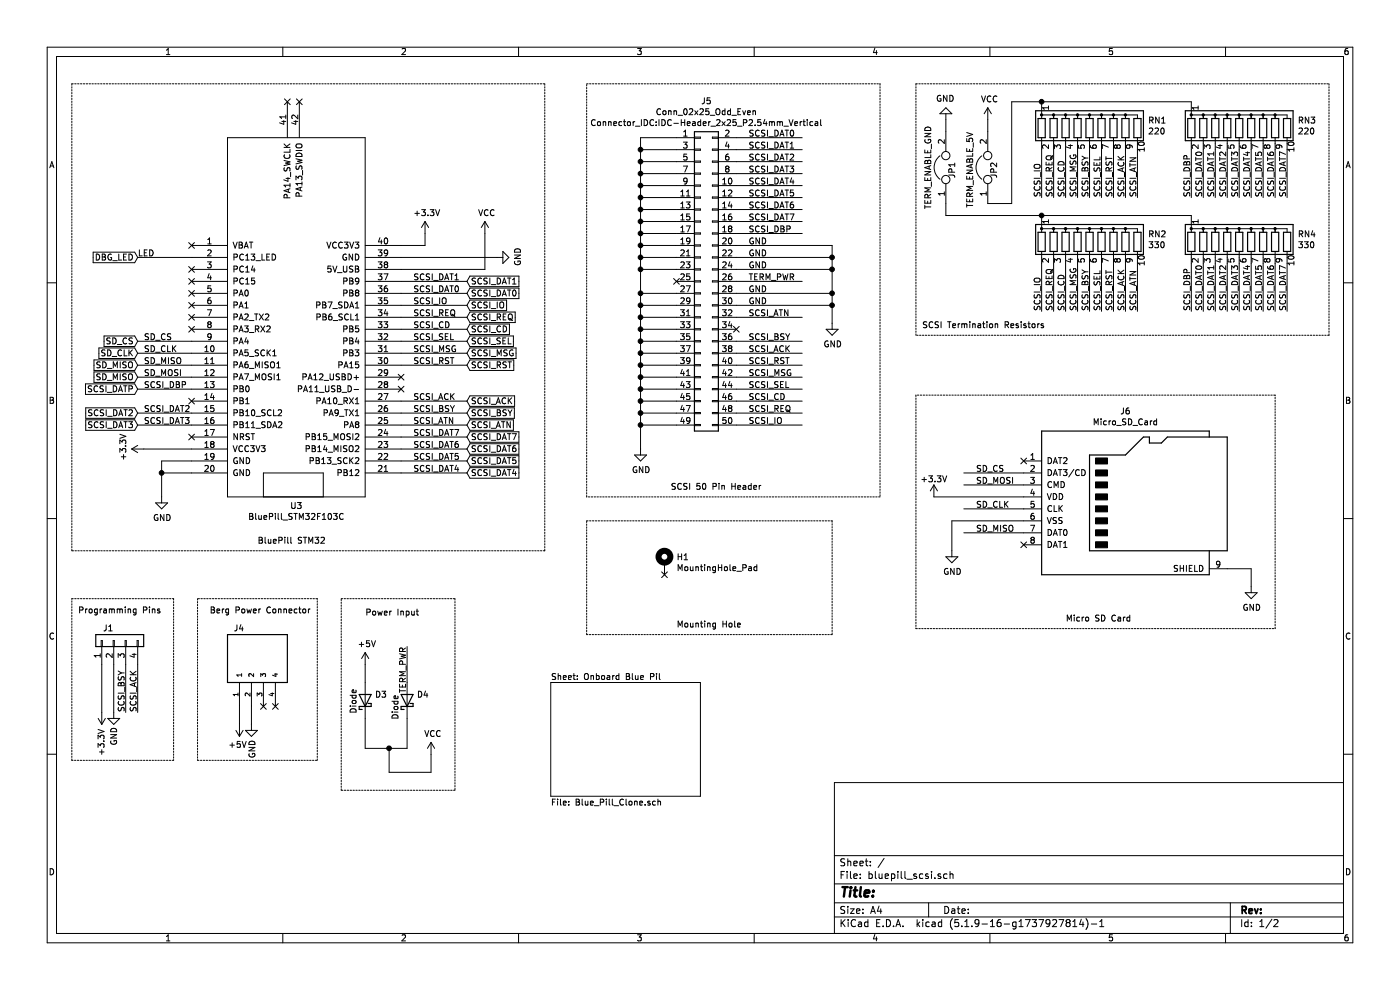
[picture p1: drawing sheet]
EESchema Schematic File Version 4
EELAYER 30 0
EELAYER END
$Descr A4 11693 8268
encoding utf-8
Sheet 1 2
Title ""
Date ""
Rev ""
Comp ""
Comment1 ""
Comment2 ""
Comment3 ""
Comment4 ""
$EndDescr
$Comp
L Connector_Generic:Conn_02x25_Odd_Even J5
U 1 1
P 5850 2350
F 0 "J5" H 5900 3857 50  0000 C CNN
F 1 "Conn_02x25_Odd_Even" H 5900 3766 50  0000 C CNN
F 2 "Connector_IDC:IDC-Header_2x25_P2.54mm_Vertical" H 5900 3675 50  0000 C CNN
F 3 "~" H 5850 2350 50  0001 C CNN
F 4 "https://lcsc.com/product-detail/IDC-Connectors_BOOMELE-Boom-Precision-Elec-C30006_C30006.html" H 5850 2350 50  0001 C CNN "LCSC"
	1    5850 2350
	1    0    0    -1  
$EndComp
Wire Wire Line
	6150 1150 6700 1150
Wire Wire Line
	6150 1250 6700 1250
Wire Wire Line
	6150 1350 6700 1350
Wire Wire Line
	6150 1450 6700 1450
Wire Wire Line
	6150 1550 6700 1550
Wire Wire Line
	6150 1650 6700 1650
Wire Wire Line
	6150 1750 6700 1750
Wire Wire Line
	6150 1850 6700 1850
Text Label 6250 1150 0    50   ~ 0
SCSI_DAT0
Text Label 6250 1250 0    50   ~ 0
SCSI_DAT1
Text Label 6250 1350 0    50   ~ 0
SCSI_DAT2
Text Label 6250 1450 0    50   ~ 0
SCSI_DAT3
Text Label 6250 1550 0    50   ~ 0
SCSI_DAT4
Text Label 6250 1650 0    50   ~ 0
SCSI_DAT5
Text Label 6250 1750 0    50   ~ 0
SCSI_DAT6
Text Label 6250 1850 0    50   ~ 0
SCSI_DAT7
Wire Wire Line
	6150 1950 6700 1950
Wire Wire Line
	6150 2650 6700 2650
Wire Wire Line
	6150 2850 6700 2850
Wire Wire Line
	6150 2950 6700 2950
Wire Wire Line
	6150 3050 6700 3050
Text Label 6250 1950 0    50   ~ 0
SCSI_DBP
Text Label 6250 2850 0    50   ~ 0
SCSI_BSY
Text Label 6250 2950 0    50   ~ 0
SCSI_ACK
Text Label 6250 3050 0    50   ~ 0
SCSI_RST
Wire Wire Line
	6150 3250 6700 3250
Text Label 6250 3250 0    50   ~ 0
SCSI_SEL
Wire Wire Line
	6150 3350 6700 3350
Text Label 6250 3350 0    50   ~ 0
SCSI_CD
Wire Wire Line
	6150 3450 6700 3450
Text Label 6250 3450 0    50   ~ 0
SCSI_REQ
Wire Wire Line
	6150 3550 6700 3550
Text Label 6250 3550 0    50   ~ 0
SCSI_IO
Wire Wire Line
	3350 2450 3900 2450
Text Label 3450 2450 0    50   ~ 0
SCSI_DAT0
Wire Wire Line
	3350 2350 3900 2350
Text Label 3450 2350 0    50   ~ 0
SCSI_DAT1
Wire Wire Line
	1600 3450 1150 3450
Text Label 1200 3450 0    50   ~ 0
SCSI_DAT2
Wire Wire Line
	1600 3550 1150 3550
Text Label 1200 3550 0    50   ~ 0
SCSI_DAT3
Wire Wire Line
	3350 3950 3900 3950
Text Label 3450 3950 0    50   ~ 0
SCSI_DAT4
Wire Wire Line
	3350 3850 3900 3850
Wire Wire Line
	3350 3650 3900 3650
Wire Wire Line
	3350 3750 3900 3750
Text Label 3450 3850 0    50   ~ 0
SCSI_DAT5
Text Label 3450 3750 0    50   ~ 0
SCSI_DAT6
Text Label 3450 3650 0    50   ~ 0
SCSI_DAT7
Wire Wire Line
	1600 3250 1150 3250
Text Label 1200 3250 0    50   ~ 0
SCSI_DBP
Wire Wire Line
	3350 3350 3900 3350
Wire Wire Line
	3350 3450 3900 3450
Wire Wire Line
	3350 3550 3900 3550
Text Label 3450 3550 0    50   ~ 0
SCSI_ATN
Text Label 3450 3450 0    50   ~ 0
SCSI_BSY
Text Label 3450 3350 0    50   ~ 0
SCSI_ACK
Wire Wire Line
	3350 3050 3900 3050
Text Label 3450 3050 0    50   ~ 0
SCSI_RST
Wire Wire Line
	3350 2550 3900 2550
Wire Wire Line
	3350 2650 3900 2650
Wire Wire Line
	3350 2750 3900 2750
Wire Wire Line
	3350 2850 3900 2850
Wire Wire Line
	3350 2950 3900 2950
Text Label 3450 2950 0    50   ~ 0
SCSI_MSG
Text Label 3450 2850 0    50   ~ 0
SCSI_SEL
Text Label 3450 2750 0    50   ~ 0
SCSI_CD
Text Label 3450 2650 0    50   ~ 0
SCSI_REQ
Text Label 3450 2550 0    50   ~ 0
SCSI_IO
Wire Wire Line
	1600 3850 1350 3850
Wire Wire Line
	1350 3850 1350 3950
Wire Wire Line
	1600 3950 1350 3950
Connection ~ 1350 3950
Wire Wire Line
	1350 3950 1350 4150
$Comp
L power:GND #PWR04
U 1 1
P 1350 4150
F 0 "#PWR04" H 1350 3900 50  0001 C CNN
F 1 "GND" H 1355 3977 50  0000 C CNN
F 2 "" H 1350 4150 50  0001 C CNN
F 3 "" H 1350 4150 50  0001 C CNN
	1    1350 4150
	1    0    0    -1  
$EndComp
Wire Wire Line
	3350 2250 4050 2250
Wire Wire Line
	4050 2250 4050 1950
Wire Wire Line
	3350 2050 3550 2050
Wire Wire Line
	3550 2050 3550 1950
Wire Wire Line
	3350 2150 4150 2150
$Comp
L power:GND #PWR011
U 1 1
P 4150 2150
F 0 "#PWR011" H 4150 1900 50  0001 C CNN
F 1 "GND" H 4155 1977 50  0000 C CNN
F 2 "" H 4150 2150 50  0001 C CNN
F 3 "" H 4150 2150 50  0001 C CNN
	1    4150 2150
	0    -1   -1   0   
$EndComp
$Comp
L power:+3.3V #PWR08
U 1 1
P 3550 1950
F 0 "#PWR08" H 3550 1800 50  0001 C CNN
F 1 "+3.3V" H 3565 2123 50  0000 C CNN
F 2 "" H 3550 1950 50  0001 C CNN
F 3 "" H 3550 1950 50  0001 C CNN
	1    3550 1950
	1    0    0    -1  
$EndComp
$Comp
L power:+3.3V #PWR03
U 1 1
P 1200 3750
F 0 "#PWR03" H 1200 3600 50  0001 C CNN
F 1 "+3.3V" H 1215 3923 50  0000 C CNN
F 2 "" H 1200 3750 50  0001 C CNN
F 3 "" H 1200 3750 50  0001 C CNN
	1    1200 3750
	0    -1   -1   0   
$EndComp
Wire Wire Line
	1600 2850 1150 2850
Wire Wire Line
	1600 2950 1150 2950
Wire Wire Line
	1600 3050 1150 3050
Wire Wire Line
	1600 3150 1150 3150
Text Label 1200 2850 0    50   ~ 0
SD_CS
Text Label 1200 2950 0    50   ~ 0
SD_CLK
Text Label 1200 3050 0    50   ~ 0
SD_MISO
Text Label 1200 3150 0    50   ~ 0
SD_MOSI
Wire Wire Line
	8550 4250 8050 4250
Text Label 8150 4250 0    50   ~ 0
SD_CLK
Text Label 8150 4450 0    50   ~ 0
SD_MISO
Text Label 8150 4050 0    50   ~ 0
SD_MOSI
Text Label 8150 3950 0    50   ~ 0
SD_CS
$Comp
L power:+3.3V #PWR014
U 1 1
P 7800 4150
F 0 "#PWR014" H 7800 4000 50  0001 C CNN
F 1 "+3.3V" H 7800 4300 50  0000 C CNN
F 2 "" H 7800 4150 50  0001 C CNN
F 3 "" H 7800 4150 50  0001 C CNN
	1    7800 4150
	1    0    0    -1  
$EndComp
Wire Wire Line
	8550 4350 7950 4350
Wire Wire Line
	7950 4350 7950 4600
$Comp
L power:GND #PWR016
U 1 1
P 7950 4600
F 0 "#PWR016" H 7950 4350 50  0001 C CNN
F 1 "GND" H 7955 4427 50  0000 C CNN
F 2 "" H 7950 4600 50  0001 C CNN
F 3 "" H 7950 4600 50  0001 C CNN
	1    7950 4600
	1    0    0    -1  
$EndComp
$Comp
L bluepill_scsi-rescue:BluePill_STM32F103C-bluepill U3
U 1 1
P 2450 2750
F 0 "U3" H 2475 1277 50  0000 C CNN
F 1 "BluePill_STM32F103C" H 2475 1186 50  0000 C CNN
F 2 "blue:BluePill_STM32F103C" H 2500 1150 50  0001 C CNN
F 3 "www.rogerclark.net" H 2450 1250 50  0001 C CNN
	1    2450 2750
	1    0    0    -1  
$EndComp
$Comp
L Connector:Micro_SD_Card J6
U 1 1
P 9450 4150
F 0 "J6" H 9400 4867 50  0000 C CNN
F 1 "Micro_SD_Card" H 9400 4776 50  0000 C CNN
F 2 "Connector_Card:microSD_HC_Molex_104031-0811" H 10600 4450 50  0001 C CNN
F 3 "https://www.mouser.com/datasheet/2/276/1/1040310811_MEMORY_CARD_SOCKET-153593.pdf" H 9450 4150 50  0001 C CNN
F 4 "https://www.mouser.com/ProductDetail/538-104031-0811" H 9450 4150 50  0001 C CNN "Mouser"
	1    9450 4150
	1    0    0    -1  
$EndComp
Wire Wire Line
	10250 4750 10450 4750
Wire Wire Line
	10450 4750 10450 4900
$Comp
L power:GND #PWR018
U 1 1
P 10450 4900
F 0 "#PWR018" H 10450 4650 50  0001 C CNN
F 1 "GND" H 10455 4727 50  0000 C CNN
F 2 "" H 10450 4900 50  0001 C CNN
F 3 "" H 10450 4900 50  0001 C CNN
	1    10450 4900
	1    0    0    -1  
$EndComp
Wire Wire Line
	5650 1150 5350 1150
Wire Wire Line
	5650 1250 5350 1250
Wire Wire Line
	5650 1350 5350 1350
Wire Wire Line
	5650 1450 5350 1450
Wire Wire Line
	5650 1550 5350 1550
Wire Wire Line
	5650 1650 5350 1650
Wire Wire Line
	5650 1750 5350 1750
Wire Wire Line
	5650 1850 5350 1850
Wire Wire Line
	5650 1950 5350 1950
Wire Wire Line
	5650 2050 5350 2050
Wire Wire Line
	5650 2150 5350 2150
Wire Wire Line
	5650 2250 5350 2250
Wire Wire Line
	5650 2450 5350 2450
Wire Wire Line
	5650 2550 5350 2550
Wire Wire Line
	5650 2650 5350 2650
Wire Wire Line
	5650 2750 5350 2750
Wire Wire Line
	5650 2850 5350 2850
Wire Wire Line
	5650 2950 5350 2950
Wire Wire Line
	5650 3050 5350 3050
Wire Wire Line
	5650 3150 5350 3150
Wire Wire Line
	5650 3250 5350 3250
Wire Wire Line
	5650 3350 5350 3350
Wire Wire Line
	5650 3450 5350 3450
Wire Wire Line
	5650 3550 5350 3550
Wire Wire Line
	5350 1150 5350 1250
Connection ~ 5350 3550
Connection ~ 5350 1250
Wire Wire Line
	5350 1250 5350 1350
Connection ~ 5350 1350
Wire Wire Line
	5350 1350 5350 1450
Connection ~ 5350 1450
Wire Wire Line
	5350 1450 5350 1550
Connection ~ 5350 1550
Wire Wire Line
	5350 1550 5350 1650
Connection ~ 5350 1650
Wire Wire Line
	5350 1650 5350 1750
Connection ~ 5350 1750
Wire Wire Line
	5350 1750 5350 1850
Connection ~ 5350 1850
Wire Wire Line
	5350 1850 5350 1950
Connection ~ 5350 1950
Wire Wire Line
	5350 1950 5350 2050
Connection ~ 5350 2050
Wire Wire Line
	5350 2050 5350 2150
Connection ~ 5350 2150
Wire Wire Line
	5350 2150 5350 2250
Connection ~ 5350 2250
Connection ~ 5350 2450
Wire Wire Line
	5350 2450 5350 2550
Connection ~ 5350 2550
Wire Wire Line
	5350 2550 5350 2650
Connection ~ 5350 2650
Wire Wire Line
	5350 2650 5350 2750
Connection ~ 5350 2750
Wire Wire Line
	5350 2750 5350 2850
Connection ~ 5350 2850
Wire Wire Line
	5350 2850 5350 2950
Connection ~ 5350 2950
Wire Wire Line
	5350 2950 5350 3050
Connection ~ 5350 3050
Wire Wire Line
	5350 3050 5350 3150
Connection ~ 5350 3150
Wire Wire Line
	5350 3150 5350 3250
Connection ~ 5350 3250
Wire Wire Line
	5350 3250 5350 3350
Connection ~ 5350 3350
Wire Wire Line
	5350 3350 5350 3450
Connection ~ 5350 3450
Wire Wire Line
	5350 3450 5350 3550
NoConn ~ 1600 2050
NoConn ~ 1600 2250
NoConn ~ 1600 2350
NoConn ~ 1600 2450
NoConn ~ 1600 2550
NoConn ~ 1600 2650
NoConn ~ 1600 2750
NoConn ~ 1600 3650
NoConn ~ 3350 3150
NoConn ~ 3350 3250
NoConn ~ 2400 850 
NoConn ~ 2500 850 
NoConn ~ 1600 3350
Text Label 6250 2650 0    50   ~ 0
SCSI_ATN
Wire Wire Line
	6150 2050 6950 2050
Wire Wire Line
	6950 2050 6950 2150
Wire Wire Line
	6150 2150 6950 2150
Connection ~ 6950 2150
Wire Wire Line
	6950 2150 6950 2250
Wire Wire Line
	6150 2250 6950 2250
Connection ~ 6950 2250
Wire Wire Line
	6950 2250 6950 2450
Wire Wire Line
	6150 2450 6950 2450
Connection ~ 6950 2450
Wire Wire Line
	6950 2450 6950 2550
Wire Wire Line
	6150 2550 6950 2550
Connection ~ 6950 2550
$Comp
L power:GND #PWR013
U 1 1
P 6950 2700
F 0 "#PWR013" H 6950 2450 50  0001 C CNN
F 1 "GND" H 6955 2527 50  0000 C CNN
F 2 "" H 6950 2700 50  0001 C CNN
F 3 "" H 6950 2700 50  0001 C CNN
	1    6950 2700
	1    0    0    -1  
$EndComp
Wire Wire Line
	6150 3150 6700 3150
Text Label 6250 3150 0    50   ~ 0
SCSI_MSG
Wire Wire Line
	8550 4150 7800 4150
$Comp
L Device:Jumper JP1
U 1 1
P 7900 1400
F 0 "JP1" H 7950 1350 50  0000 R CNN
F 1 "TERM_ENABLE_GND" H 8250 1550 50  0000 R CNN
F 2 "Connector_PinSocket_2.54mm:PinSocket_1x02_P2.54mm_Vertical" H 7900 1400 50  0001 C CNN
F 3 "~" H 7900 1400 50  0001 C CNN
F 4 "https://www.mouser.com/ProductDetail/872-920-0011-01" H 7900 1400 50  0001 C CNN "Mouser"
F 5 "https://www.mouser.com/ProductDetail/151-8001-E" H 7900 1400 50  0001 C CNN "Mouser_1"
	1    7900 1400
	0    -1   -1   0   
$EndComp
$Comp
L Device:Jumper JP2
U 1 1
P 8250 1400
F 0 "JP2" H 8300 1350 50  0000 R CNN
F 1 "TERM_ENABLE_5V" H 8550 1550 50  0000 R CNN
F 2 "Connector_PinSocket_2.54mm:PinSocket_1x02_P2.54mm_Vertical" H 8250 1400 50  0001 C CNN
F 3 "~" H 8250 1400 50  0001 C CNN
F 4 "https://www.mouser.com/ProductDetail/872-920-0011-01" H 8250 1400 50  0001 C CNN "Mouser"
F 5 "https://www.mouser.com/ProductDetail/151-8001-E" H 8250 1400 50  0001 C CNN "Mouser_1"
	1    8250 1400
	0    -1   -1   0   
$EndComp
$Comp
L power:GND #PWR015
U 1 1
P 7900 1000
F 0 "#PWR015" H 7900 750 50  0001 C CNN
F 1 "GND" H 7905 827 50  0000 C CNN
F 2 "" H 7900 1000 50  0001 C CNN
F 3 "" H 7900 1000 50  0001 C CNN
	1    7900 1000
	-1   0    0    1   
$EndComp
Wire Wire Line
	7900 1000 7900 1100
Wire Wire Line
	8450 850  8450 1700
Wire Wire Line
	8450 1700 8250 1700
Wire Wire Line
	7900 1800 7900 1700
Wire Wire Line
	5350 2250 5350 2450
NoConn ~ 5650 2350
Wire Wire Line
	6950 2550 6950 2700
NoConn ~ 6150 2750
Text Label 6250 2050 0    50   ~ 0
GND
Text Label 6250 2150 0    50   ~ 0
GND
Text Label 6250 2250 0    50   ~ 0
GND
Text Label 6250 2350 0    50   ~ 0
TERM_PWR
Text Label 6250 2450 0    50   ~ 0
GND
Text Label 6250 2550 0    50   ~ 0
GND
Wire Wire Line
	8550 4050 8050 4050
Wire Wire Line
	8550 3950 8050 3950
Wire Wire Line
	8550 4450 8050 4450
Wire Notes Line
	7650 700  11100 700 
Wire Notes Line
	11100 700  11100 2800
Wire Notes Line
	11100 2800 7650 2800
Wire Notes Line
	7650 2800 7650 700 
Wire Notes Line
	4900 700  7350 700 
Wire Notes Line
	7350 700  7350 4150
Wire Notes Line
	7350 4150 4900 4150
Wire Notes Line
	4900 4150 4900 700 
Text Notes 5600 4100 0    50   ~ 0
SCSI 50 Pin Header
$Comp
L Mechanical:MountingHole_Pad H1
U 1 1
P 5550 4700
F 0 "H1" H 5650 4749 50  0000 L CNN
F 1 "MountingHole_Pad" H 5650 4658 50  0000 L CNN
F 2 "MountingHole:MountingHole_2.7mm_M2.5" H 5550 4700 50  0001 C CNN
F 3 "~" H 5550 4700 50  0001 C CNN
	1    5550 4700
	1    0    0    -1  
$EndComp
Wire Notes Line
	4550 700  4550 4600
Wire Notes Line
	4550 4600 600  4600
Wire Notes Line
	600  4600 600  700 
Wire Notes Line
	600  700  4550 700 
Text Notes 2150 4550 0    50   ~ 0
BluePill STM32
Wire Wire Line
	5350 3550 5350 3750
$Comp
L power:GND #PWR012
U 1 1
P 5350 3750
F 0 "#PWR012" H 5350 3500 50  0001 C CNN
F 1 "GND" H 5355 3577 50  0000 C CNN
F 2 "" H 5350 3750 50  0001 C CNN
F 3 "" H 5350 3750 50  0001 C CNN
	1    5350 3750
	1    0    0    -1  
$EndComp
Wire Notes Line
	7650 3300 7650 5250
Wire Notes Line
	7650 5250 10650 5250
Wire Notes Line
	10650 5250 10650 3300
Wire Notes Line
	10650 3300 7650 3300
Text Notes 8900 5200 0    50   ~ 0
Micro SD Card
Wire Notes Line
	6950 4350 6950 5300
Wire Notes Line
	6950 5300 4900 5300
Wire Notes Line
	4900 5300 4900 4350
Wire Notes Line
	4900 4350 6950 4350
Text Notes 5650 5250 0    50   ~ 0
Mounting Hole
NoConn ~ 5550 4800
Text Label 8700 2600 1    50   ~ 0
SCSI_IO
Text Label 8800 2600 1    50   ~ 0
SCSI_REQ
Text Label 8900 2600 1    50   ~ 0
SCSI_CD
Text Label 9000 2600 1    50   ~ 0
SCSI_MSG
Text Label 9100 2600 1    50   ~ 0
SCSI_BSY
Text Label 9200 2600 1    50   ~ 0
SCSI_SEL
Text Label 9300 2600 1    50   ~ 0
SCSI_RST
Text Label 9400 2600 1    50   ~ 0
SCSI_ACK
Text Label 9500 2600 1    50   ~ 0
SCSI_ATN
Wire Wire Line
	8700 2200 8700 2600
Wire Wire Line
	8800 2200 8800 2600
Wire Wire Line
	8900 2200 8900 2600
Wire Wire Line
	9000 2200 9000 2600
Wire Wire Line
	9100 2200 9100 2600
Wire Wire Line
	9200 2200 9200 2600
Wire Wire Line
	9300 2200 9300 2600
Wire Wire Line
	9400 2200 9400 2600
Wire Wire Line
	9500 2200 9500 2600
Text Label 9950 2600 1    50   ~ 0
SCSI_DBP
Text Label 9950 1650 1    50   ~ 0
SCSI_DBP
Text Notes 7700 2750 0    50   ~ 0
SCSI Termination Resistors
Text Label 10750 2600 1    50   ~ 0
SCSI_DAT7
Text Label 10650 2600 1    50   ~ 0
SCSI_DAT6
Text Label 10250 2600 1    50   ~ 0
SCSI_DAT2
Text Label 10550 2600 1    50   ~ 0
SCSI_DAT5
Text Label 10450 2600 1    50   ~ 0
SCSI_DAT4
Text Label 10350 2600 1    50   ~ 0
SCSI_DAT3
Text Label 10150 2600 1    50   ~ 0
SCSI_DAT1
Wire Wire Line
	10750 2200 10750 2600
Wire Wire Line
	10650 2200 10650 2600
Wire Wire Line
	10550 2200 10550 2600
Wire Wire Line
	10450 2200 10450 2600
Wire Wire Line
	10350 2200 10350 2600
Wire Wire Line
	10250 2200 10250 2600
Wire Wire Line
	10150 2200 10150 2600
Wire Wire Line
	10050 2200 10050 2600
Wire Wire Line
	9950 2200 9950 2600
Text Label 10050 2600 1    50   ~ 0
SCSI_DAT0
Text Label 10750 1650 1    50   ~ 0
SCSI_DAT7
Text Label 10650 1650 1    50   ~ 0
SCSI_DAT6
Text Label 10250 1650 1    50   ~ 0
SCSI_DAT2
Text Label 10550 1650 1    50   ~ 0
SCSI_DAT5
Text Label 10450 1650 1    50   ~ 0
SCSI_DAT4
Text Label 10350 1650 1    50   ~ 0
SCSI_DAT3
Text Label 10150 1650 1    50   ~ 0
SCSI_DAT1
Wire Wire Line
	9500 1250 9500 1650
Wire Wire Line
	9400 1250 9400 1650
Wire Wire Line
	9300 1250 9300 1650
Wire Wire Line
	9200 1250 9200 1650
Wire Wire Line
	9100 1250 9100 1650
Wire Wire Line
	9000 1250 9000 1650
Wire Wire Line
	8900 1250 8900 1650
Wire Wire Line
	8800 1250 8800 1650
Wire Wire Line
	8700 1250 8700 1650
Wire Wire Line
	10750 1250 10750 1650
Wire Wire Line
	10650 1250 10650 1650
Wire Wire Line
	10550 1250 10550 1650
Wire Wire Line
	10450 1250 10450 1650
Wire Wire Line
	10350 1250 10350 1650
Wire Wire Line
	10250 1250 10250 1650
Wire Wire Line
	10150 1250 10150 1650
Wire Wire Line
	10050 1250 10050 1650
Wire Wire Line
	9950 1250 9950 1650
Text Label 10050 1650 1    50   ~ 0
SCSI_DAT0
Text Label 9500 1650 1    50   ~ 0
SCSI_ATN
Text Label 9400 1650 1    50   ~ 0
SCSI_ACK
Text Label 9300 1650 1    50   ~ 0
SCSI_RST
Text Label 9200 1650 1    50   ~ 0
SCSI_SEL
Text Label 9100 1650 1    50   ~ 0
SCSI_BSY
Text Label 9000 1650 1    50   ~ 0
SCSI_MSG
Text Label 8900 1650 1    50   ~ 0
SCSI_CD
Text Label 8800 1650 1    50   ~ 0
SCSI_REQ
Text Label 8700 1650 1    50   ~ 0
SCSI_IO
NoConn ~ 8550 3850
NoConn ~ 8550 4550
Wire Wire Line
	7900 1800 8700 1800
Wire Wire Line
	8450 850  8700 850 
$Comp
L Device:R_Network09 RN1
U 1 1
P 9100 1050
F 0 "RN1" H 9588 1096 50  0000 L CNN
F 1 "220" H 9588 1005 50  0000 L CNN
F 2 "Resistor_THT:R_Array_SIP10" V 9675 1050 50  0001 C CNN
F 3 "http://www.vishay.com/docs/31509/csc.pdf" H 9100 1050 50  0001 C CNN
F 4 "https://www.mouser.com/ProductDetail/652-4610X-1LF-220" H 9100 1050 50  0001 C CNN "Mouser"
	1    9100 1050
	1    0    0    -1  
$EndComp
$Comp
L Device:R_Network09 RN3
U 1 1
P 10350 1050
F 0 "RN3" H 10838 1096 50  0000 L CNN
F 1 "220" H 10838 1005 50  0000 L CNN
F 2 "Resistor_THT:R_Array_SIP10" V 10925 1050 50  0001 C CNN
F 3 "http://www.vishay.com/docs/31509/csc.pdf" H 10350 1050 50  0001 C CNN
F 4 "https://www.mouser.com/ProductDetail/652-4610X-1LF-220" H 10350 1050 50  0001 C CNN "Mouser"
	1    10350 1050
	1    0    0    -1  
$EndComp
$Comp
L Device:R_Network09 RN2
U 1 1
P 9100 2000
F 0 "RN2" H 9588 2046 50  0000 L CNN
F 1 "330" H 9588 1955 50  0000 L CNN
F 2 "Resistor_THT:R_Array_SIP10" V 9675 2000 50  0001 C CNN
F 3 "http://www.vishay.com/docs/31509/csc.pdf" H 9100 2000 50  0001 C CNN
F 4 "https://www.mouser.com/ProductDetail/652-4610X-1LF-330" H 9100 2000 50  0001 C CNN "Mouser"
	1    9100 2000
	1    0    0    -1  
$EndComp
$Comp
L Device:R_Network09 RN4
U 1 1
P 10350 2000
F 0 "RN4" H 10838 2046 50  0000 L CNN
F 1 "330" H 10838 1955 50  0000 L CNN
F 2 "Resistor_THT:R_Array_SIP10" V 10925 2000 50  0001 C CNN
F 3 "http://www.vishay.com/docs/31509/csc.pdf" H 10350 2000 50  0001 C CNN
F 4 "https://www.mouser.com/ProductDetail/652-4610X-1LF-330" H 10350 2000 50  0001 C CNN "Mouser"
	1    10350 2000
	1    0    0    -1  
$EndComp
Connection ~ 8700 1800
Wire Wire Line
	8700 1800 9950 1800
Connection ~ 8700 850 
Wire Wire Line
	8700 850  9950 850 
$Comp
L Connector_Generic:Conn_01x04 J1
U 1 1
P 950 5350
F 0 "J1" V 1050 5350 50  0000 L CNN
F 1 "Programming Pins" V 1200 4950 50  0000 L CNN
F 2 "Connector_PinHeader_2.54mm:PinHeader_1x04_P2.54mm_Vertical" H 950 5350 50  0001 C CNN
F 3 "~" H 950 5350 50  0001 C CNN
	1    950  5350
	0    -1   -1   0   
$EndComp
Text Label 1150 5950 1    50   ~ 0
SCSI_ACK
Wire Wire Line
	1050 5550 1050 5950
Wire Wire Line
	1150 5550 1150 5950
Text Label 1050 5950 1    50   ~ 0
SCSI_BSY
$Comp
L power:GND #PWR02
U 1 1
P 950 5950
F 0 "#PWR02" H 950 5700 50  0001 C CNN
F 1 "GND" V 950 5750 50  0000 C CNN
F 2 "" H 950 5950 50  0001 C CNN
F 3 "" H 950 5950 50  0001 C CNN
	1    950  5950
	1    0    0    -1  
$EndComp
$Comp
L power:+3.3V #PWR01
U 1 1
P 850 5950
F 0 "#PWR01" H 850 5800 50  0001 C CNN
F 1 "+3.3V" V 850 6200 50  0000 C CNN
F 2 "" H 850 5950 50  0001 C CNN
F 3 "" H 850 5950 50  0001 C CNN
	1    850  5950
	-1   0    0    1   
$EndComp
Wire Wire Line
	950  5550 950  5950
Wire Wire Line
	850  5550 850  5950
Wire Notes Line
	600  5000 1450 5000
Wire Notes Line
	1450 5000 1450 6350
Wire Notes Line
	1450 6350 600  6350
Wire Notes Line
	600  6350 600  5000
$Comp
L power:GND #PWR06
U 1 1
P 2100 6050
F 0 "#PWR06" H 2100 5800 50  0001 C CNN
F 1 "GND" V 2105 5922 50  0000 R CNN
F 2 "" H 2100 6050 50  0001 C CNN
F 3 "" H 2100 6050 50  0001 C CNN
	1    2100 6050
	1    0    0    -1  
$EndComp
Wire Wire Line
	2000 5900 2000 6050
Wire Wire Line
	2100 5900 2100 6050
NoConn ~ 2200 5900
NoConn ~ 2300 5900
Wire Notes Line
	1650 5000 1650 6350
Wire Notes Line
	1650 6350 2650 6350
Wire Notes Line
	2650 6350 2650 5000
Wire Notes Line
	2650 5000 1650 5000
$Comp
L bluepill_scsi-rescue:171825-4-171825-4 J4
U 1 1
P 2200 5500
F 0 "J4" V 2450 5750 50  0000 R CNN
F 1 "Berg Power Connector" V 2600 5950 50  0000 R CNN
F 2 "171825-4:TE_171825-4" H 2200 5500 50  0001 L BNN
F 3 "171825-4" H 2200 5500 50  0001 L BNN
	1    2200 5500
	0    -1   -1   0   
$EndComp
Wire Wire Line
	1600 2150 1150 2150
Text Label 1150 2150 0    50   ~ 0
LED
Wire Wire Line
	3400 5700 3400 5400
Wire Wire Line
	3050 6000 3050 6250
Wire Wire Line
	3400 6000 3400 6250
Wire Wire Line
	3050 6250 3250 6250
Wire Wire Line
	3250 6250 3250 6450
Wire Wire Line
	3250 6450 3600 6450
Wire Wire Line
	3600 6450 3600 6300
Connection ~ 3250 6250
Wire Wire Line
	3250 6250 3400 6250
Text Label 3400 5400 3    50   ~ 0
TERM_PWR
$Comp
L power:+5V #PWR07
U 1 1
P 3050 5550
F 0 "#PWR07" H 3050 5400 50  0001 C CNN
F 1 "+5V" H 3065 5723 50  0000 C CNN
F 2 "" H 3050 5550 50  0001 C CNN
F 3 "" H 3050 5550 50  0001 C CNN
	1    3050 5550
	1    0    0    -1  
$EndComp
$Comp
L power:VCC #PWR09
U 1 1
P 3600 6300
F 0 "#PWR09" H 3600 6150 50  0001 C CNN
F 1 "VCC" H 3615 6473 50  0000 C CNN
F 2 "" H 3600 6300 50  0001 C CNN
F 3 "" H 3600 6300 50  0001 C CNN
	1    3600 6300
	1    0    0    -1  
$EndComp
Wire Wire Line
	3050 5550 3050 5700
Wire Notes Line
	3800 6600 2850 6600
Wire Notes Line
	2850 6600 2850 5000
Wire Notes Line
	2850 5000 3800 5000
Wire Notes Line
	3800 5000 3800 6600
Text Notes 3050 5150 0    50   ~ 0
Power Input
Wire Wire Line
	6150 2350 6700 2350
$Comp
L power:VCC #PWR010
U 1 1
P 4050 1950
F 0 "#PWR010" H 4050 1800 50  0001 C CNN
F 1 "VCC" H 4065 2123 50  0000 C CNN
F 2 "" H 4050 1950 50  0001 C CNN
F 3 "" H 4050 1950 50  0001 C CNN
	1    4050 1950
	1    0    0    -1  
$EndComp
$Comp
L power:+5V #PWR05
U 1 1
P 2000 6050
F 0 "#PWR05" H 2000 5900 50  0001 C CNN
F 1 "+5V" H 2015 6223 50  0000 C CNN
F 2 "" H 2000 6050 50  0001 C CNN
F 3 "" H 2000 6050 50  0001 C CNN
	1    2000 6050
	-1   0    0    1   
$EndComp
$Comp
L Device:D_Schottky D3
U 1 1
P 3050 5850
F 0 "D3" V 3096 5770 50  0000 R CNN
F 1 "Diode" H 3150 5950 50  0000 R CNN
F 2 "Diode_THT:D_A-405_P7.62mm_Horizontal" H 3050 5850 50  0001 C CNN
F 3 "~" H 3050 5850 50  0001 C CNN
	1    3050 5850
	0    -1   -1   0   
$EndComp
$Comp
L Device:D_Schottky D4
U 1 1
P 3400 5850
F 0 "D4" V 3446 5770 50  0000 R CNN
F 1 "Diode" H 3450 5950 50  0000 R CNN
F 2 "Diode_THT:D_A-405_P7.62mm_Horizontal" H 3400 5850 50  0001 C CNN
F 3 "~" H 3400 5850 50  0001 C CNN
	1    3400 5850
	0    -1   -1   0   
$EndComp
$Comp
L power:VCC #PWR017
U 1 1
P 8250 1000
F 0 "#PWR017" H 8250 850 50  0001 C CNN
F 1 "VCC" H 8265 1173 50  0000 C CNN
F 2 "" H 8250 1000 50  0001 C CNN
F 3 "" H 8250 1000 50  0001 C CNN
	1    8250 1000
	1    0    0    -1  
$EndComp
Wire Wire Line
	8250 1000 8250 1100
$Sheet
S 4600 5700 1250 950 
U 60A49332
F0 "Onboard Blue Pil" 50
F1 "Blue_Pill_Clone.sch" 50
$EndSheet
Text GLabel 3900 2350 2    50   Input ~ 0
SCSI_DAT1
Text GLabel 3900 2450 2    50   Input ~ 0
SCSI_DAT0
Text GLabel 3900 2550 2    50   Input ~ 0
SCSI_IO
Text GLabel 3900 2650 2    50   Input ~ 0
SCSI_REQ
Text GLabel 3900 2750 2    50   Input ~ 0
SCSI_CD
Text GLabel 3900 2850 2    50   Input ~ 0
SCSI_SEL
Text GLabel 3900 2950 2    50   Input ~ 0
SCSI_MSG
Text GLabel 3900 3050 2    50   Input ~ 0
SCSI_RST
Text GLabel 3900 3350 2    50   Input ~ 0
SCSI_ACK
Text GLabel 3900 3450 2    50   Input ~ 0
SCSI_BSY
Text GLabel 3900 3550 2    50   Input ~ 0
SCSI_ATN
Text GLabel 3900 3650 2    50   Input ~ 0
SCSI_DAT7
Text GLabel 3900 3750 2    50   Input ~ 0
SCSI_DAT6
Text GLabel 3900 3850 2    50   Input ~ 0
SCSI_DAT5
Text GLabel 3900 3950 2    50   Input ~ 0
SCSI_DAT4
Text GLabel 1150 2850 0    50   Input ~ 0
SD_CS
Text GLabel 1150 2950 0    50   Input ~ 0
SD_CLK
Text GLabel 1150 3050 0    50   Input ~ 0
SD_MISO
Text GLabel 1150 3150 0    50   Input ~ 0
SD_MISO
Text GLabel 1150 3250 0    50   Input ~ 0
SCSI_DATP
Text GLabel 1150 3450 0    50   Input ~ 0
SCSI_DAT2
Text GLabel 1150 3550 0    50   Input ~ 0
SCSI_DAT3
Wire Wire Line
	1200 3750 1600 3750
Text GLabel 1150 2150 0    50   Input ~ 0
DBG_LED
$EndSCHEMATC
